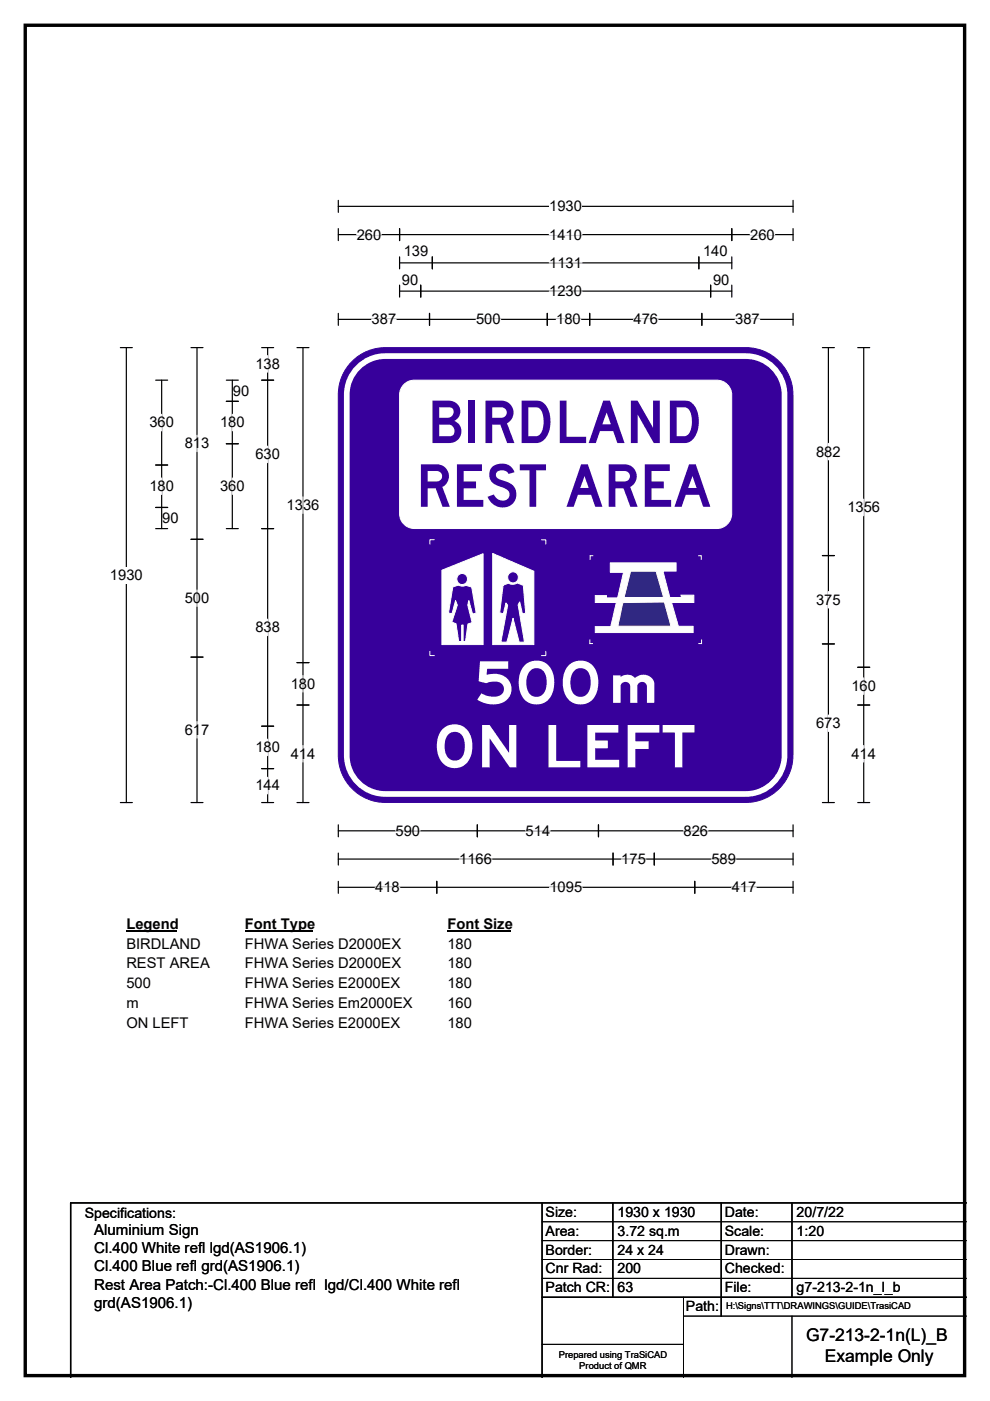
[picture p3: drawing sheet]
<svg xmlns="http://www.w3.org/2000/svg" width="210mm" height="297mm" viewBox="0 0 210 297" stroke-linecap="round" stroke-linejoin="round" font-family="sans-serif">
<path d="M5.4 5.4h199.2v286.3h-199.2z" fill="none" stroke="#000" stroke-width=".72"/>
<path d="M71.8 43.8h96.4M71.8 42.5v2.5M168.2 42.5v2.5" fill="none" stroke="#000" stroke-width=".25"/>
<path d="M116.5 42h6.9v3.5h-6.9z" fill="#fff"/>
<g fill="none" stroke="#000" stroke-width=".25">
<path d="M71.8 49.7h96.4M71.8 48.5v2.5M84.8 48.5v2.5M84.8 54.5v2.5M84.8 55.7h70.4M91.7 54.5v2.5M148.2 54.5v2.5M155.2 54.5v2.5M155.2 48.5v2.5M168.2 48.5v2.5M25.5 73.7h2.6M26.8 73.7v96.5"/>
<path d="M71.8 66.4v2.6M71.8 67.7h96.4M84.8 60.5v2.5M84.8 61.7h70.4M89.2 60.5v2.5M91.1 66.4v2.6M116.1 66.4v2.6M125.1 66.4v2.6M148.9 66.4v2.6M150.7 60.5v2.5M155.2 60.5v2.5M168.2 66.4v2.6"/>
<path d="M25.5 170.2h2.6M71.8 174.9v2.5M71.8 176.1h96.4M101.2 174.9v2.5M126.9 174.9v2.5M168.2 174.9v2.5M71.8 180.9v2.5M71.8 186.9v2.5M71.8 182.1h96.4M71.8 188.1h96.4M92.6 186.9v2.5M130 180.9v2.5"/>
<path d="M138.8 180.9v2.5M147.4 186.9v2.5M168.2 180.9v2.5M168.2 186.9v2.5"/>
</g>
<g fill="none" stroke="#fff" stroke-width=".25">
<path d="M75.6 49.7h5.3M116.5 49.7h6.9M116.5 55.7h6.9M159.1 49.7h5.2M78.8 67.7h5.2M101 67.7h5.2M116.5 61.7h6.9M118 67.7h5.2M134.4 67.7h5.2M155.9 67.7h5.2M83.9 176.1h5.2M111.5 176.1h5.2"/>
<path d="M145 176.1h5.2M79.6 188.1h5.2M97.4 182.1h7M116.5 188.1h7M131.8 182.1h5.2M150.9 182.1h5.2M155.2 188.1h5.2"/>
</g>
<path d="M23.3 120.2h7v3.5h-7z" fill="#fff"/>
<g fill="none" stroke="#000" stroke-width=".25">
<path d="M40.5 73.7h2.6M41.8 73.7v96.5M55.5 73.7h2.5M56.8 73.7v96.5M63 73.7h2.5M64.3 73.7v96.5M174.4 73.7h2.6M175.7 73.7v96.5M181.9 73.7h2.6M183.2 73.7v96.5M33 98.6h2.6M33 80.6h2.6"/>
<path d="M34.3 80.6v31.5M48 80.6h2.5M48 85.1h2.5M48 94.1h2.5M49.3 80.6v31.5M55.5 80.6h2.5M33 107.6h2.6M33 112.1h2.6M40.5 114.3h2.6M48 112.1h2.5M55.5 112.1h2.5M174.4 117.8h2.6"/>
<path d="M40.5 139.3h2.6M174.4 136.5h2.6M55.5 154h2.5M63 140.5h2.5M63 149.5h2.5M181.9 149.5h2.6M181.9 141.5h2.6M40.5 170.2h2.6M55.5 170.2h2.5M55.5 163h2.5M63 170.2h2.5M174.4 170.2h2.6"/>
<path d="M181.9 170.2h2.6"/>
</g>
<g fill="none" stroke="#fff" stroke-width=".25">
<path d="M56.8 75.4v3.5M34.3 87.8v3.6M41.8 92.3v3.5M49.3 87.8v3.5M56.8 94.6v3.5M175.7 94v3.5M34.3 101.3v3.5M49.3 101.3v3.5M64.3 105.3v3.5M183.2 105.8v3.5M41.8 125.1v3.5M56.8 131.3v3.5"/>
<path d="M175.7 125.4v3.5M41.8 153v3.5M56.8 156.7v3.5M64.3 143.2v3.5M64.3 158.1v3.5M175.7 151.6v3.5M183.2 143.7v3.5M183.2 158.1v3.5M56.8 164.8v3.5"/>
</g>
<path d="M26.8 194.1h10.7v3.5h-10.7z" fill="#fff"/>
<path d="M26.8 197.4h10.7" fill="none" stroke="#000" stroke-width=".32"/>
<path d="M51.9 194.1h14.4v3.5h-14.4z" fill="#fff"/>
<path d="M51.9 197.4h14.4" fill="none" stroke="#000" stroke-width=".32"/>
<path d="M94.9 194.1h13.5v3.5h-13.5z" fill="#fff"/>
<path d="M94.9 197.4h13.5" fill="none" stroke="#000" stroke-width=".32"/>
<g fill="#fff">
<path d="M26.8 198.3h15.7v3.5h-15.7z"/>
<path d="M51.9 198.3h33.1v3.5h-33.1z"/>
<path d="M94.9 198.3h5.2v3.5h-5.2z"/>
<path d="M26.8 202.5h17.6v3.5h-17.6z"/>
<path d="M51.9 202.5h33.1v3.5h-33.1z"/>
<path d="M94.9 202.5h5.2v3.5h-5.2z"/>
<path d="M26.8 206.7h5.2v3.5h-5.2z"/>
<path d="M51.9 206.7h32.9v3.5h-32.9z"/>
<path d="M94.9 206.7h5.2v3.5h-5.2z"/>
<path d="M26.8 210.9h2.6v3.5h-2.6z"/>
<path d="M51.9 210.9h35.5v3.5h-35.5z"/>
<path d="M94.9 210.9h5.2v3.5h-5.2z"/>
<path d="M26.8 215.1h13.1v3.5h-13.1z"/>
<path d="M51.9 215.1h32.9v3.5h-32.9z"/>
<path d="M94.9 215.1h5.2v3.5h-5.2z"/>
</g>
<path d="M75.1 76.2a9.9 9.9 0 0 1 6.6-2.5h76.5a10 10 0 0 1 10 10v76.4a10 10 0 0 1-10 10h-76.5a10 10 0 0 1-9.9-10v-76.4a9.9 9.9 0 0 1 3.3-7.5z" fill-rule="evenodd" fill="#37009b" stroke="#37009b" stroke-width=".21"/>
<path d="M75.9 77.9a8.1 8.1 0 0 1 5.8-2.4h76.5a8.2 8.2 0 0 1 8.2 8.2v76.4a8.2 8.2 0 0 1-8.2 8.2h-76.5a8.2 8.2 0 0 1-8.1-8.2v-76.4a8.1 8.1 0 0 1 2.3-5.8z" fill="none" stroke="#fff" stroke-width="1.2"/>
<path d="M93.7 120.9v15.8h8.8v-19.3zM104.5 117.3l8.7 3.8v15.6h-8.7zM96.9 122.8a1.16 1.16 0 0 0 2.3 0 1.16 1.16 0 0 0-2.3 0zM107.6 122.4a1.2 1.2 0 0 0 2.4 0 1.2 1.2 0 0 0-2.4 0zM96 124.4l-.9 5.5 .8 .2 .7-2.8 .4 1-1.2 3.6 .9 .3 .6 3.8h.6v-3.5h.3v3.5h.5l.6-3.7 .8-.3-.9-3.7 .2-1 .8 2.9 .8-.2-.9-5.5-1.3-.4-.8 .2-.8-.2zM106.7 124.1l1.2-.4 .9 .2 .9-.3 1.3 .5 .5 5.9-.7 .2-.6-2.6-.3 .6 1.4 7.9h-1.2l-1.3-5-1.3 5h-1.3l1.5-7.8-.4-.5-.5 2.3-.8-.2z" fill-rule="evenodd" fill="#fff"/>
<g fill="none" stroke="#fff" stroke-width=".21">
<path d="M92.1 114.4h-.9v1M104.5 117.3l8.7 3.8v15.6h-8.7zM114.9 114.4h.9v1M91.2 138.1v.9h.9M93.7 120.9l8.8-3.5v19.3h-8.8zM96 124.4l1.2-.3 .8 .2 .8-.2 1.3 .4 .9 5.5-.8 .2-.8-2.9-.2 1 .9 3.7-.8 .3-.6 3.7h-.5v-3.5h-.3v3.5h-.6l-.6-3.8-.9-.3 1.2-3.6-.4-1-.7 2.8-.8-.2zM106.7 124.1l1.2-.4 .9 .2 .9-.3 1.3 .5 .5 5.9-.7 .2-.6-2.6-.3 .6 1.4 7.9h-1.2l-1.3-5-1.3 5h-1.3l1.5-7.8-.4-.5-.5 2.3-.8-.2zM115.8 138.1v.9h-.9"/>
<circle cx="98" cy="122.8" r="1.16"/>
<circle cx="108.8" cy="122.4" r="1.16"/>
</g>
<path d="M125.8 117.8h-.6v.9M125.1 135.6v.9l.7-.1" fill="none" stroke="#fefefe" stroke-width=".21"/>
<path d="M129.5 119.3h13.9v1.8h-2.8l1.5 5.6h2.5l-.2-.5h2.8v1.5h-4.8l1.5 5.1h3.1v1.3h-20.7v-1.2h3.2l1.2-5.2h-4.4v-1.4h2.3v.5h2.4l1.2-5.5h-2.7z" fill-rule="evenodd" fill="#fefefe" stroke="#fefefe" stroke-width=".21"/>
<g fill="#302882" stroke="#fefefe" stroke-width=".21">
<path d="M133.8 121.1h5.3l1.7 5.6h-8.4z" fill-rule="evenodd"/>
<path d="M132.1 127.8l8.8-.2 1.4 5.2h-11.3z" fill-rule="evenodd"/>
</g>
<path d="M148.1 117.8h.6v.9M148.8 135.6v.9l-.7-.1" fill="none" stroke="#fefefe" stroke-width=".21"/>
<path d="M85.7 81.5a3.1 3.1 0 0 1 2.2-.9h64.1a3.1 3.1 0 0 1 3.2 3.1v25.2a3.2 3.2 0 0 1-3.2 3.2h-64.1a3.1 3.1 0 0 1-3.1-3.2v-25.2a3.1 3.1 0 0 1 .9-2.2z" fill-rule="evenodd" fill="#fff" stroke="#fff" stroke-width=".21"/>
<path d="M115 255v37M130 255v20M153 255v24M168 255v20M205 255h-190v37M115 275h90" fill="none" stroke="#000" stroke-width=".3"/>
<path d="M115 259h90M115 263h90M115 267h90M115 271h90M145 279h60M145 275v17M168 279v13M115 285h30" fill="none" stroke="#000" stroke-width=".21"/>
<g font-size="12.5" fill="#37009b">
<text x="90.7" y="93.9">BIRDLAND</text>
<text x="88.2" y="107.4">REST AREA</text>
</g>
<g font-size="12.5" fill="#fff">
<text x="100.6" y="149.2">500</text>
<text x="91.8" y="162.7">ON LEFT</text>
</g>
<text font-size="11.1" fill="#fff" x="128.4" y="149">m</text>
<g font-size="3.7">
<text x="171" y="284.4">G7-213-2-1n(L)_B</text>
<text x="175" y="288.9">Example Only</text>
</g>
<g font-size="3.2">
<text x="20" y="261.9">Aluminium Sign</text>
<text x="20" y="265.7">Cl.400 White refl lgd(AS1906.1)</text>
<text x="20" y="269.6">Cl.400 Blue refl grd(AS1906.1)</text>
<text x="20" y="273.4">Rest Area Patch:-Cl.400 Blue refl lgd/Cl.400 White refl</text>
<text x="20" y="277.2">grd(AS1906.1)</text>
</g>
<g font-size="3.1">
<text x="116.5" y="44.8">1930</text>
<text x="75.6" y="50.8">260</text>
<text x="116.5" y="50.8">1410</text>
<text x="159.1" y="50.8">260</text>
<text x="85.6" y="54.3">139</text>
<text x="116.5" y="56.8">1131</text>
<text x="149.1" y="54.3">140</text>
<text x="85.3" y="60.3">90</text>
<text x="116.5" y="62.8">1230</text>
<text x="151.2" y="60.3">90</text>
<text x="78.8" y="68.8">387</text>
<text x="101" y="68.8">500</text>
<text x="118" y="68.8">180</text>
<text x="134.4" y="68.8">476</text>
<text x="155.9" y="68.8">387</text>
<text x="49.4" y="83.9">90</text>
<text x="54.2" y="78.2">138</text>
<text x="31.7" y="90.6">360</text>
<text x="39.2" y="95.1">813</text>
<text x="46.7" y="90.6">180</text>
<text x="54.2" y="97.4">630</text>
<text x="173.1" y="96.8">882</text>
<text x="31.7" y="104.1">180</text>
<text x="46.7" y="104.1">360</text>
<text x="34.4" y="110.9">90</text>
<text x="60.8" y="108.1">1336</text>
<text x="179.7" y="108.6">1356</text>
<text x="23.3" y="123">1930</text>
<text x="39.2" y="127.9">500</text>
<text x="173.1" y="128.2">375</text>
<text x="54.2" y="134.1">838</text>
<text x="61.7" y="146">180</text>
<text x="180.6" y="146.5">160</text>
<text x="39.2" y="155.8">617</text>
<text x="173.1" y="154.4">673</text>
<text x="54.2" y="159.5">180</text>
<text x="61.7" y="160.9">414</text>
<text x="180.6" y="160.9">414</text>
<text x="54.2" y="167.6">144</text>
<text x="83.9" y="177.2">590</text>
<text x="111.5" y="177.2">514</text>
<text x="145" y="177.2">826</text>
<text x="97.4" y="183.2">1166</text>
<text x="131.8" y="183.2">175</text>
<text x="150.9" y="183.2">589</text>
<text x="79.6" y="189.2">418</text>
<text x="116.5" y="189.2">1095</text>
<text x="155.2" y="189.2">417</text>
<text x="26.8" y="196.9">Legend</text>
<text x="51.9" y="196.9">Font Type</text>
<text x="94.9" y="196.9">Font Size</text>
<text x="26.8" y="201.1">BIRDLAND</text>
<text x="51.9" y="201.1">FHWA Series D2000EX</text>
<text x="94.9" y="201.1">180</text>
<text x="26.8" y="205.3">REST AREA</text>
<text x="26.8" y="209.5">500</text>
<text x="51.9" y="205.3">FHWA Series D2000EX</text>
<text x="51.9" y="209.5">FHWA Series E2000EX</text>
<text x="94.9" y="205.3">180</text>
<text x="94.9" y="209.5">180</text>
<text x="26.8" y="213.7">m</text>
<text x="51.9" y="213.7">FHWA Series Em2000EX</text>
<text x="94.9" y="213.7">160</text>
<text x="26.8" y="217.9">ON LEFT</text>
<text x="51.9" y="217.9">FHWA Series E2000EX</text>
<text x="94.9" y="217.9">180</text>
</g>
<g font-size="3">
<text x="115.7" y="258">Size:</text>
<text x="131" y="258">1930 x 1930</text>
<text x="153.7" y="258">Date:</text>
<text x="169" y="258">20/7/22</text>
<text x="18" y="258.2">Specifications:</text>
<text x="115.7" y="262">Area:</text>
<text x="131" y="262">3.72 sq.m</text>
<text x="153.7" y="262">Scale:</text>
<text x="169" y="262">1:20</text>
<text x="115.7" y="266">Border:</text>
<text x="115.7" y="270">Cnr Rad:</text>
<text x="131" y="266">24 x 24</text>
<text x="131" y="270">200</text>
<text x="153.7" y="266">Drawn:</text>
<text x="153.7" y="270">Checked:</text>
<text x="115.7" y="274">Patch CR:</text>
<text x="131" y="274">63</text>
<text x="153.7" y="274">File:</text>
<text x="169" y="274">g7-213-2-1n_l_b</text>
<text x="145.5" y="278">Path:</text>
</g>
<g font-size="2">
<text x="154" y="277.6">H:\Signs\TTT\DRAWINGS\GUIDE\TrasiCAD</text>
<text x="118.5" y="287.8">Prepared using TraSiCAD</text>
<text x="122.9" y="290.2">Product of QMR</text>
</g>
</svg>
